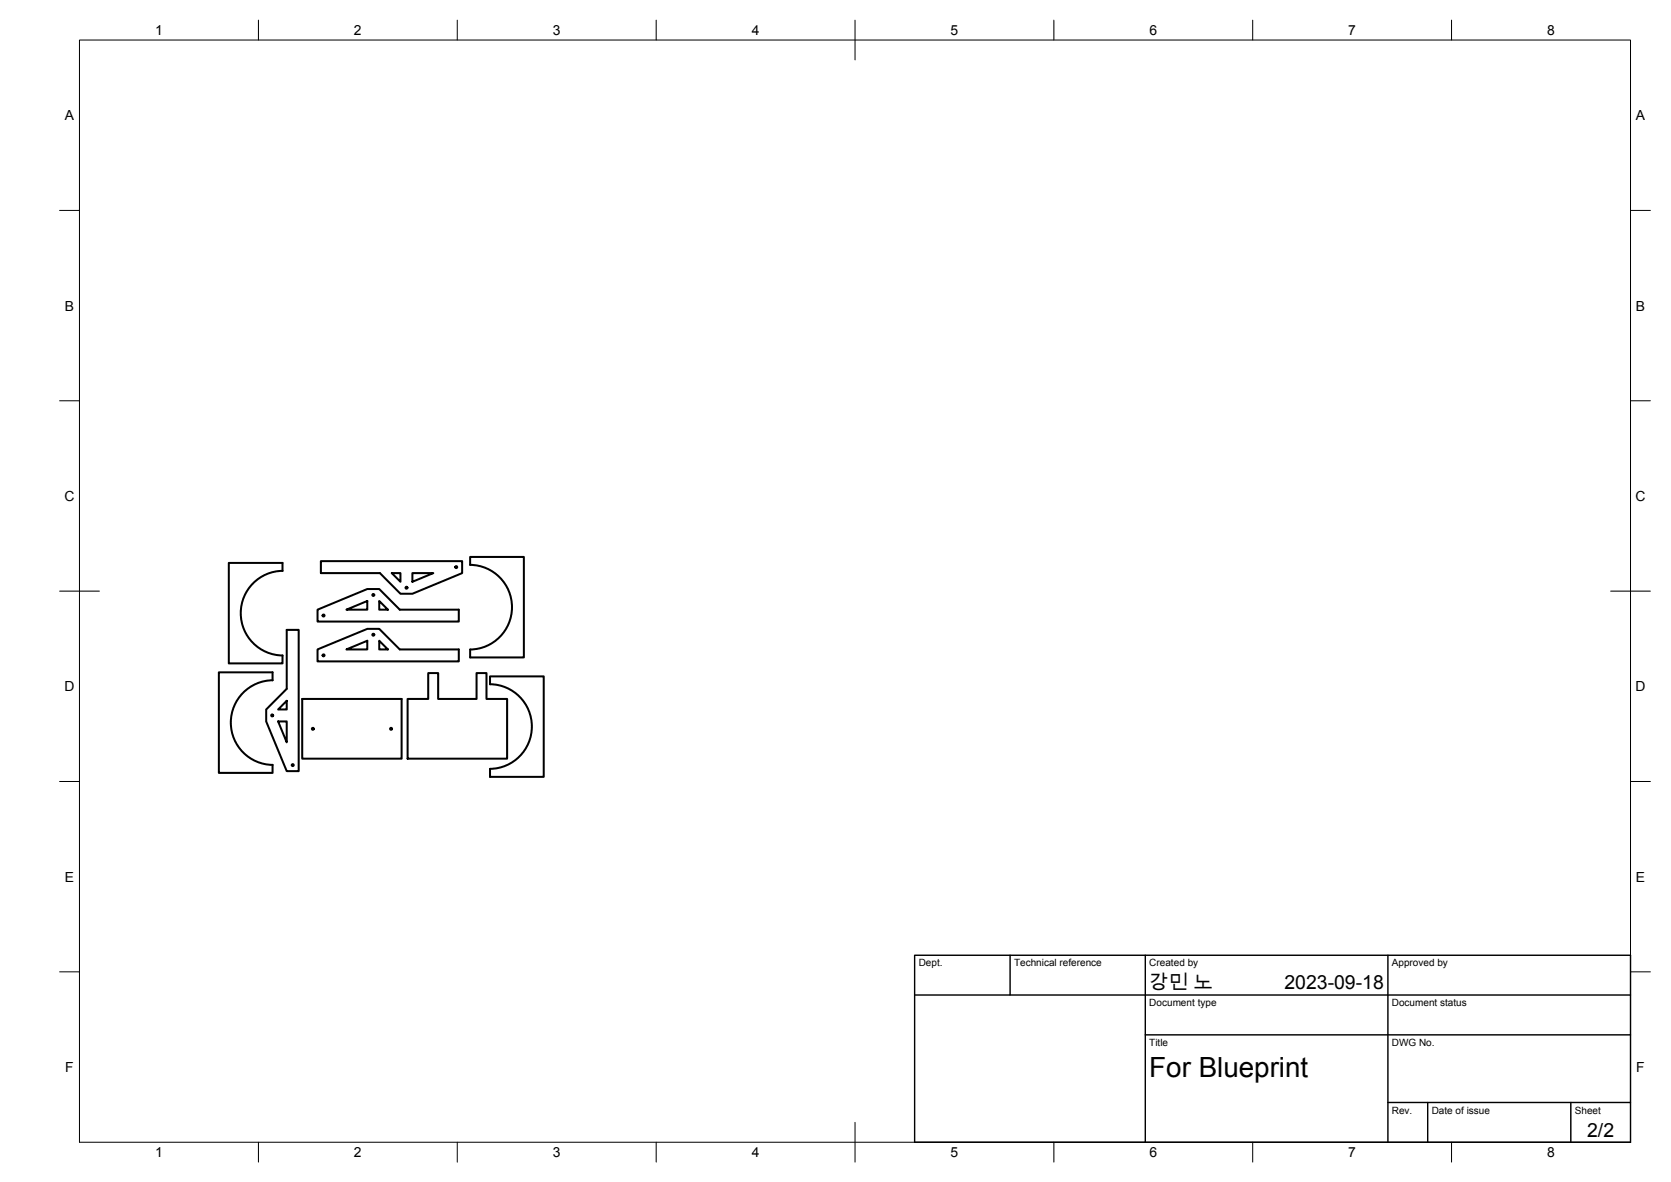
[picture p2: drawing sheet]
<svg xmlns="http://www.w3.org/2000/svg" width="420mm" height="297mm" viewBox="0 0 420 297" stroke-linecap="round" stroke-linejoin="round" font-family="sans-serif">
<!-- layer: Visible -->
<g fill="none" stroke="#000" stroke-width=".51">
<path d="M72.1 158.3h3v35.5h-3l-5.2-12.5v-3l5.2-5.2zM79.8 153.2l12.6-5.2h3l5.1 5.2h14.9v3h-35.6zM80.7 141h35.5v3l-12.5 5.2h-3l-5.2-5.2h-14.8zM87.1 153.2l5.3-2.2v2.2zM95.4 151l2.1 2.2h-2.1zM98.5 144h2.2v2.2zM103.7 144h5.2l-5.2 2.2zM118.2 142a10.6 10.6 0 0 1 10.5 10.6 10.6 10.6 0 0 1-10.5 10.6v2h13.5v-25.2h-13.5v2M68.5 171v-2h-13.5v25.2h13.5v-2M68.6 170.9a10.6 10.6 0 0 0-10.6 10.7 10.6 10.6 0 0 0 10.5 10.6M71 164.7a10.6 10.6 0 0 1-10.5-10.6 10.6 10.6 0 0 1 10.5-10.6v-2h-13.5v25.2h13.5v-2M72.1 176.1v2.2h-2.2z"/>
<path d="M76 175.6h25v15.1h-25zM79.8 163.2l12.6-5.2h3l5.1 5.2h14.9v3h-35.6zM87.1 163.2l5.3-2.2v2.2zM95.4 161l2.1 2.2h-2.1zM107.7 169.1h2.5v6.5h9.6v-6.5h2.5v6.5h5.2v15.1h-25v-15.1h5.2zM123.2 171.9a10.6 10.6 0 0 1 10.5 10.7 10.6 10.6 0 0 1-10.5 10.6v2h13.5v-25.2h-13.5v2M69.9 181.3h2.2v5.2z"/>
<circle cx="81.4" cy="154.7" r=".24"/>
<circle cx="93.9" cy="159.5" r=".24"/>
<circle cx="93.9" cy="149.5" r=".24"/>
<circle cx="102.2" cy="147.7" r=".24"/>
<circle cx="114.7" cy="142.5" r=".24"/>
<circle cx="68.4" cy="179.8" r=".24"/>
<circle cx="81.4" cy="164.7" r=".24"/>
<circle cx="73.6" cy="192.3" r=".24"/>
<circle cx="78.7" cy="183.2" r=".24"/>
<circle cx="98.3" cy="183.2" r=".24"/>
</g>
<!-- layer: BORDER -->
<g fill="none" stroke="#000" stroke-width=".25">
<path d="M20 10.1h390v276.9h-390zM65 5.1v5M115 5.1v5M165 5.1v5M215 5.1v10M265 5.1v5M315 5.1v5M365 5.1v5M15 52.9h5M410 52.9h5M15 100.7h5M410 100.7h5"/>
<path d="M15 148.6h10M405 148.6h10M15 196.4h5M410 196.4h5M15 244.2h5M410 244.2h5M65 287v5M115 287v5M165 287v5M215 282.1v9.9M265 287v5M315 287v5"/>
<path d="M365 287v5"/>
</g>
<!-- layer: TITLEBLOCK -->
<path d="M230 240.1h180v46.9h-180zM230 250h180M254 240.1v9.9M288 240.1v46.9M349 240.1v46.9M288 260.1h122M349 277.1h61M359 277.1v9.9M395 277.1v9.9" fill="none" stroke="#000" stroke-width=".36"/>
<text font-size="7" x="289" y="270.6">For Blueprint</text>
<g font-size="4.9">
<text x="289" y="248.5">강민 노</text>
<text x="323" y="248.5">2023-09-18</text>
<text x="399.1" y="285.7">2/2</text>
</g>
<g font-size="3.5">
<text x="39" y="8.8">1</text>
<text x="89" y="8.8">2</text>
<text x="139" y="8.8">3</text>
<text x="189" y="8.8">4</text>
<text x="239" y="8.8">5</text>
<text x="289" y="8.8">6</text>
<text x="339" y="8.8">7</text>
<text x="389" y="8.8">8</text>
<text x="16.3" y="30.2">A</text>
<text x="411.3" y="30.2">A</text>
<text x="16.3" y="78">B</text>
<text x="411.3" y="78">B</text>
<text x="16.2" y="125.9">C</text>
<text x="411.2" y="125.9">C</text>
<text x="16.2" y="173.7">D</text>
<text x="411.2" y="173.7">D</text>
<text x="16.3" y="221.6">E</text>
<text x="411.3" y="221.6">E</text>
<text x="16.4" y="269.4">F</text>
<text x="411.4" y="269.4">F</text>
<text x="39" y="290.8">1</text>
<text x="89" y="290.8">2</text>
<text x="139" y="290.8">3</text>
<text x="189" y="290.8">4</text>
<text x="239" y="290.8">5</text>
<text x="289" y="290.8">6</text>
<text x="339" y="290.8">7</text>
<text x="389" y="290.8">8</text>
</g>
<g font-size="2.5">
<text x="231" y="242.9">Dept.</text>
<text x="255" y="242.9">Technical reference</text>
<text x="289" y="242.9">Created by</text>
<text x="350" y="242.9">Approved by</text>
<text x="289" y="252.8">Document type</text>
<text x="350" y="252.8">Document status</text>
<text x="289" y="262.9">Title</text>
<text x="350" y="262.9">DWG No.</text>
<text x="350" y="279.9">Rev.</text>
<text x="360" y="279.9">Date of issue</text>
<text x="396" y="279.9">Sheet</text>
</g>
</svg>
